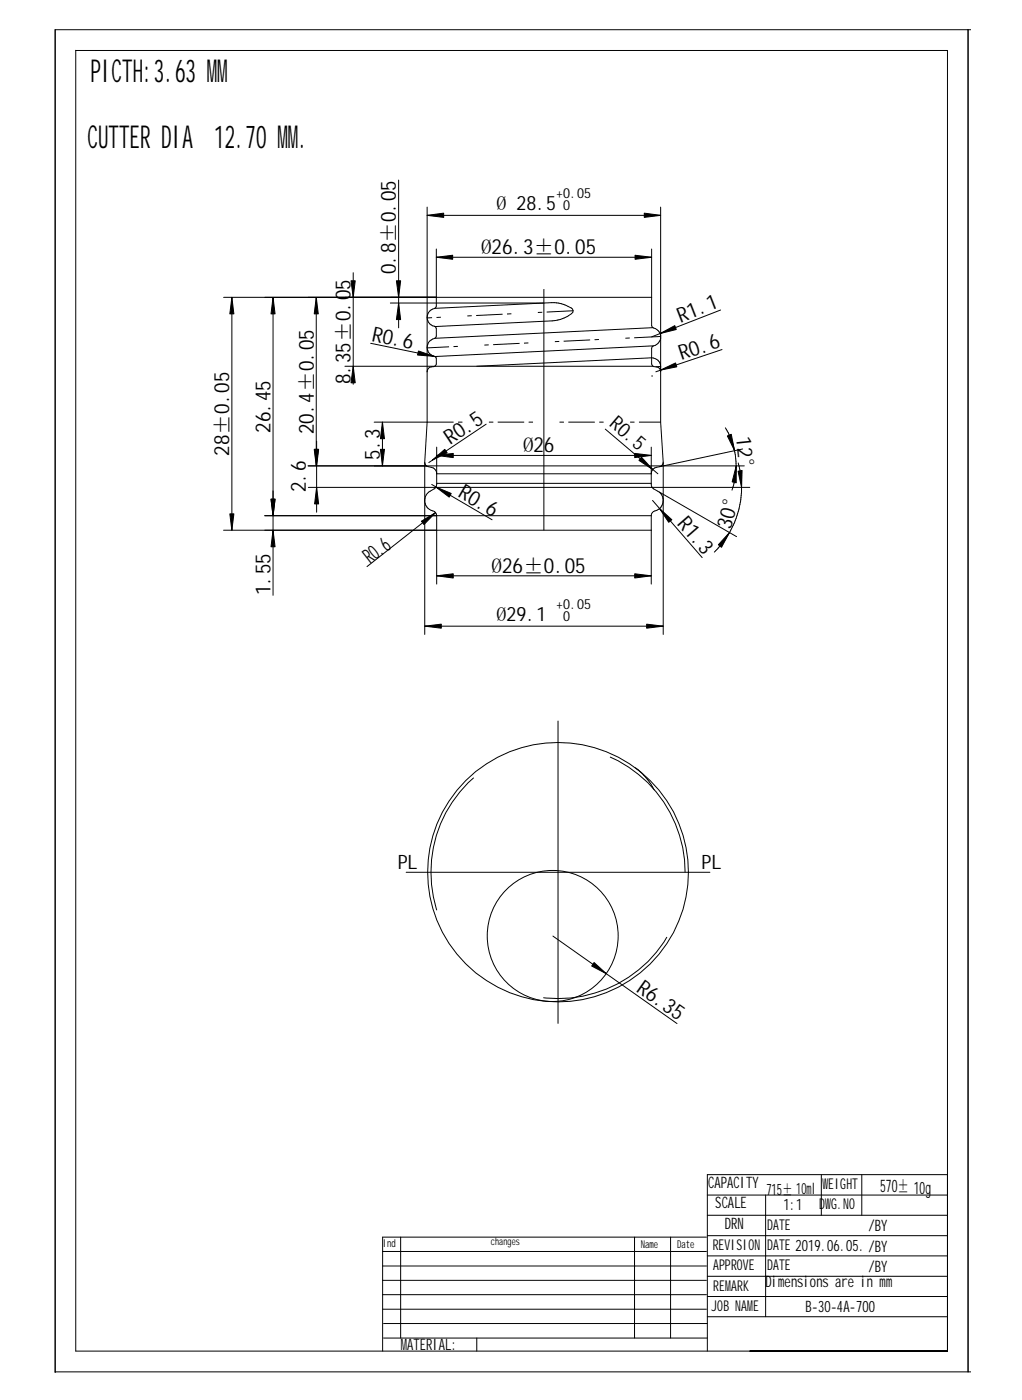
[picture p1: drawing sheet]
<svg xmlns="http://www.w3.org/2000/svg" width="235mm" height="322mm" viewBox="0 0 235 322" stroke-linecap="round" stroke-linejoin="round" font-family="sans-serif">
<g fill="none" stroke="#000" stroke-width=".23">
<path d="M17.4 11.6v299.6h200.7v-299.6h-200.7M222.9 6.8v309.2M223.6 6.8h-210.9v309.3M91.8 41.5v34M98.3 47.7v49.5M98.3 49.6h53.8M100.5 59.3h49.5M100.5 57.3v13.2a1.58 1.58 0 0 1-1.2 .9 2.08 2.08 0 0 0-.9 2.1 2.08 2.08 0 0 0 1.6 1.6l.3 .2 .2 .4-.2 2.1a2.45 2.45 0 0 0-2 2.2 2.35 2.35 0 0 0 2 2.2l.2 1.6a1.3 1.3 0 0 1-1.5 .8l-.4 .2-.3 .8M150 57.3v17.7l.2 .3 1.3 .8 .6 1.1M152.1 47.7v49.5l.6 9.3a1.06 1.06 0 0 1-.8 1M51.5 68.5h98.5M53.4 68.5v53.6"/>
<path d="M62.9 68.5v68.6M72.8 68.5v38.8M81.3 62.8v25.7M85.3 79.1l15.2 3.1M89.9 69.8h35.3M100.1 71l26.9-1.3a7.6 7.6 0 0 1 4.8 1.5l.2 .4a2.38 2.38 0 0 1-1.8 1.5l-1.1 .5-2 .3-26.9 1.3M150.3 75.5l-50.2 2.4M150.4 79.7l-50.2 2.4M152.1 78l-.6 1.1-1.3 .7-.2 .4v3.6l.2 .4 .3 .2a1.26 1.26 0 0 1 1.6 1.2M165.9 71.4l-15.9 6.2M79.4 84.4h71M86.1 97.2h12.2"/>
<path d="M88.1 97.2v10.1M98.3 97.2l-.5 9.3a.94 .94 0 0 0 .8 1 1.76 1.76 0 0 1 1.9 1.6h49.4a1.76 1.76 0 0 1 2-1.6M109.8 84.4l40.2-2a2.02 2.02 0 0 1 2.1 2l-1.1 .1M111.9 97.7l-13.2 8.8M139.4 98.8l12.1 10.3M150 86.6h.2M152.1 84.8l-.1 .4M166.2 80.5l-15.2 5.1M167 98.5l1.3 2.6a16.9 16.9 0 0 1 .2 11.8M61 118.8h88.9M70.9 107.3h100.5M71 112.3h101.6"/>
<path d="M72.9 101.6v16.4M97.8 115.6l.5 1.2a2.84 2.84 0 0 0 1.7 1l.3 .3M97.8 106.5v39.6M99.4 111.6l13.9 8.1M100.3 118.1l.2 .7v15.7M100.3 118.1l-15.8 12.4M100.5 103v9a3.2 3.2 0 0 1-1.8 1.4l-.6 .6-.3 1.2M100.5 104.9h49.4M100.5 111.3h49.4M149.9 103l.1 9a3.2 3.2 0 0 0 1.8 1.4 2.54 2.54 0 0 1 .8 2.6 2.54 2.54 0 0 1-2.1 1.8l-.5 .6-.1 .4M149.9 118.8v15.7M150.2 115.3l11.5 13.1"/>
<path d="M151.8 113.4l17.8 10.2M152.7 106.5v39.6M170 106.6l.3 1.6a20.6 20.6 0 0 1-.1 8.8 20.9 20.9 0 0 1-3 6.9l-2.7 3.3M171 103.4l-19.1 4.1M51.5 122.1h98.4M100.5 132.6h49.4M97.8 144.2h54.9M107.2 179.8a29.9 29.9 0 0 1 47 5.7 29.9 29.9 0 0 1-17.3 44.1 29.9 29.9 0 0 1-34.2-13.4 29.9 29.9 0 0 1 4.5-36.4zM128.5 166.1v69.6M146.3 176.8l1.6 1.4a14.6 14.6 0 0 1 2.7 3.7M93.5 200.9h69.9M127.3 215.6l28.6 20.1"/>
<path d="M162.9 275.2h55.2M162.9 279.9h55.2M176.3 275.2v28.1M189.1 270.5v9.4M198.4 270.5v9.4M218.1 270.5h-55.2v40.7M88.1 298.2h74.5M88.1 294.9h74.5M88.1 291.6h74.5M88.1 288.2h74.5M92.2 284.9v23.3M146.1 284.9v23.3"/>
<path d="M154.4 284.9v23.3M162.6 284.9h-74.5v26.3M162.9 289.2h55.2M162.9 293.9h55.2M162.9 298.6h55.2M162.9 284.6h55.2M12.7 316h210.9M88.1 301.5h74.5M88.3 308.2h74.6M88.3 304.8h74.6M109.8 308.2v3M162.9 303.3h55.2"/>
<path d="M172.7 311.2h45.4h-45.4"/>
<circle cx="127.2" cy="215.6" r="15.1"/>
</g>
<g fill="#000" stroke="#000" stroke-width=".23">
<path d="M98.3 49.6l3.9-.5v1z" fill-rule="evenodd"/>
<path d="M100.5 59.3l3.7-.5v.9z" fill-rule="evenodd"/>
<path d="M146.2 58.8l3.8 .5-3.8 .4z" fill-rule="evenodd"/>
<path d="M148.3 49.1l3.8 .5-3.8 .5z" fill-rule="evenodd"/>
<path d="M53.4 68.5l.4 3.8h-.9z" fill-rule="evenodd"/>
<path d="M62.9 68.5l.4 3.8h-.9z" fill-rule="evenodd"/>
<path d="M72.8 68.5l.5 3.8h-1z" fill-rule="evenodd"/>
<path d="M80.8 64.7h1l-.5 3.8z" fill-rule="evenodd"/>
<path d="M91.3 64.7h.9l-.4 3.8z" fill-rule="evenodd"/>
<path d="M91.8 69.8l.4 3.8h-.9z" fill-rule="evenodd"/>
<path d="M152 76.8l3.4-1.8 .3 .9z" fill-rule="evenodd"/>
<path d="M81.3 84.4l.5 3.8h-1z" fill-rule="evenodd"/>
<path d="M96.4 80.8l3.5 1.3-3.8-.3z" fill-rule="evenodd"/>
<path d="M152.1 85.2l3.4-1.6 .3 .9z" fill-rule="evenodd"/>
<path d="M52.9 118.3h.9l-.4 3.8z" fill-rule="evenodd"/>
<path d="M62.4 115h.9l-.4 3.8z" fill-rule="evenodd"/>
<path d="M62.4 115h.9l-.4 3.8z" fill-rule="evenodd"/>
<path d="M72.3 103.5h1l-.5 3.8z" fill-rule="evenodd"/>
<path d="M72.9 112.3l.5 3.8h-1z" fill-rule="evenodd"/>
<path d="M72.4 103.5h1l-.5 3.8z" fill-rule="evenodd"/>
<path d="M88.1 97.2l.4 3.8h-.9z" fill-rule="evenodd"/>
<path d="M87.6 103.5h.9l-.4 3.8z" fill-rule="evenodd"/>
<path d="M99.5 106l2.9-2.5 .6 .8z" fill-rule="evenodd"/>
<path d="M100.4 112.2l3.5 1.5-.5 .8z" fill-rule="evenodd"/>
<path d="M100.5 104.9l3.9-.5v1z" fill-rule="evenodd"/>
<path d="M146.1 104.4l3.8 .5-3.8 .5z" fill-rule="evenodd"/>
<path d="M147.7 105.3l2.6 2.8-3.2-2.1z" fill-rule="evenodd"/>
<path d="M151.8 117.1l2.9 2.6-.7 .6z" fill-rule="evenodd"/>
<path d="M167.5 100.4l.9-.4 .7 3.8z" fill-rule="evenodd"/>
<path d="M169.5 107.3v3.9l-.9-.2z" fill-rule="evenodd"/>
<path d="M169.9 108.5l1-.1-.2 3.9z" fill-rule="evenodd"/>
<path d="M62.9 122.1l.4 3.8h-.9z" fill-rule="evenodd"/>
<path d="M97 120l3.3-1.9-2.7 2.7z" fill-rule="evenodd"/>
<path d="M100.5 132.6l3.9-.4v.9z" fill-rule="evenodd"/>
<path d="M146.1 132.2l3.8 .4-3.8 .5z" fill-rule="evenodd"/>
<path d="M167.9 122.7l-1.8 3.4-.7-.6z" fill-rule="evenodd"/>
<path d="M97.8 144.2l3.8-.5v1z" fill-rule="evenodd"/>
<path d="M148.9 143.7l3.8 .5-3.8 .5z" fill-rule="evenodd"/>
<path d="M136.8 221.7l2.8 2.6-3.4-1.8z" fill-rule="evenodd"/>
</g>
<path d="M157.7 200.9a29.2 29.2 0 0 0-36.3-28.3 29.2 29.2 0 0 0-18.7 42 29.3 29.3 0 0 0 32.8 14.5 29.3 29.3 0 0 0 22.2-28.2" fill="none" stroke="#000" stroke-width=".23" stroke-dasharray="33.5 33.5 33.5 33.5 33.5 33.5 33.5 33.5 33.5 33.5 33.5 33.5 33.5 33.5 33.5 33.5" stroke-linecap="butt"/>
<path d="M125.2 66.6v55.5" fill="none" stroke="#000" stroke-width=".23" stroke-dasharray="103.6 12.2 4.1 12.2" stroke-linecap="butt"/>
<path d="M132 71.6l-33.7 1.6M152.1 77.5l-53.8 2.6M98.3 97.2h53.8" fill="none" stroke="#000" stroke-width=".23" stroke-dasharray="6.1 1 1" stroke-linecap="butt"/>
<g font-size="7.3">
<text x="20.8" y="18.9">PICTH:3.63 MM</text>
<text x="20.2" y="34">CUTTER DIA 12.70 MM.</text>
</g>
<g font-size="4.8">
<text x="110.8" y="58.6">Ø26.3±0.05</text>
<text x="91.1" y="63.2" transform="rotate(-90 91.1 63.2)">0.8±0.05</text>
<text x="156.7" y="74.3" transform="rotate(-21 156.7 74.3)">R1.1</text>
<text x="80.7" y="83.7" transform="rotate(-90 80.7 83.7)">35±0.05</text>
<text x="85.5" y="78.5" transform="rotate(12 85.5 78.5)">R0.6</text>
<text x="156.9" y="83" transform="rotate(-18 156.9 83)">R0.6</text>
<text x="80.7" y="88.5" transform="rotate(-90 80.7 88.5)">8.</text>
<text x="62.3" y="99.7" transform="rotate(-90 62.3 99.7)">26.45</text>
<text x="72.2" y="100" transform="rotate(-90 72.2 100)">20.4±0.05</text>
<text x="169.5" y="100.7" transform="rotate(84 169.5 100.7)">12°</text>
<text x="52.8" y="105" transform="rotate(-90 52.8 105)">28±0.05</text>
<text x="87.5" y="105.9" transform="rotate(-90 87.5 105.9)">5.3</text>
<text x="103.6" y="102.6" transform="rotate(-34 103.6 102.6)">R0.5</text>
<text x="120.4" y="104.2">Ø26</text>
<text x="70.4" y="113.4" transform="rotate(-90 70.4 113.4)">2.6</text>
<text x="105.2" y="114.3" transform="rotate(30 105.2 114.3)">R0.6</text>
<text x="155.8" y="120.8" transform="rotate(49 155.8 120.8)">R1.3</text>
<text x="168.2" y="122.2" transform="rotate(-75 168.2 122.2)">30°</text>
<text x="85.3" y="130" transform="rotate(-38 85.3 130)">R0.6</text>
<text x="113.2" y="131.9">Ø26±0.05</text>
<text x="62.3" y="137.1" transform="rotate(-90 62.3 137.1)">1.55</text>
<text x="146.3" y="228.3" transform="rotate(35 146.3 228.3)">R6.35</text>
</g>
<g font-size="4.6">
<text x="114.3" y="48.5">Ø 28.5</text>
<text x="140.1" y="97.9" transform="rotate(40 140.1 97.9)">R0.5</text>
<text x="114.3" y="143">Ø29.1</text>
<text x="91.6" y="200.1">PL</text>
<text x="161.5" y="200.1">PL</text>
</g>
<text font-size="4" x="202.6" y="274.6">570± 10g</text>
<g font-size="3.6">
<text x="163" y="273.6">CAPACITY</text>
<text x="176.4" y="275.2">715± 10ml</text>
<text x="164.7" y="278.2">SCALE</text>
<text x="180.4" y="278.8">1:1</text>
<text x="166.9" y="283">DRN</text>
<text x="200" y="283.6">/BY</text>
<text x="200" y="293">/BY</text>
<text x="176.3" y="296.5">Dimensions are in mm</text>
<text x="185.4" y="302.2">B-30-4A-700</text>
<text x="92.3" y="310.9">MATERIAL:</text>
</g>
<g font-size="3.4">
<text x="189.4" y="273.8">WEIGHT</text>
<text x="188.6" y="278.5">D</text>
<text x="190" y="278.5">WG.NO</text>
<text x="164.1" y="287.9">REVISION</text>
<text x="176.6" y="283.2">DATE</text>
<text x="176.6" y="287.9">DATE 2019.06.05. /BY</text>
<text x="164.2" y="292.6">APPROVE</text>
<text x="176.6" y="292.5">DATE</text>
<text x="164.2" y="297.3">REMARK</text>
<text x="163.8" y="301.9">JOB NAME</text>
</g>
<g font-size="3.2">
<text x="128.1" y="45.6">+0.05</text>
<text x="129.7" y="48.4">0</text>
<text x="128.1" y="140.2">+0.05</text>
<text x="129.7" y="142.9">0</text>
</g>
<g font-size="2.5">
<text x="88.2" y="287.1">Ind</text>
<text x="147.5" y="287.4">Name</text>
<text x="155.9" y="287.4">Date</text>
</g>
<text font-size="2.4" x="113" y="286.7">changes</text>
</svg>
